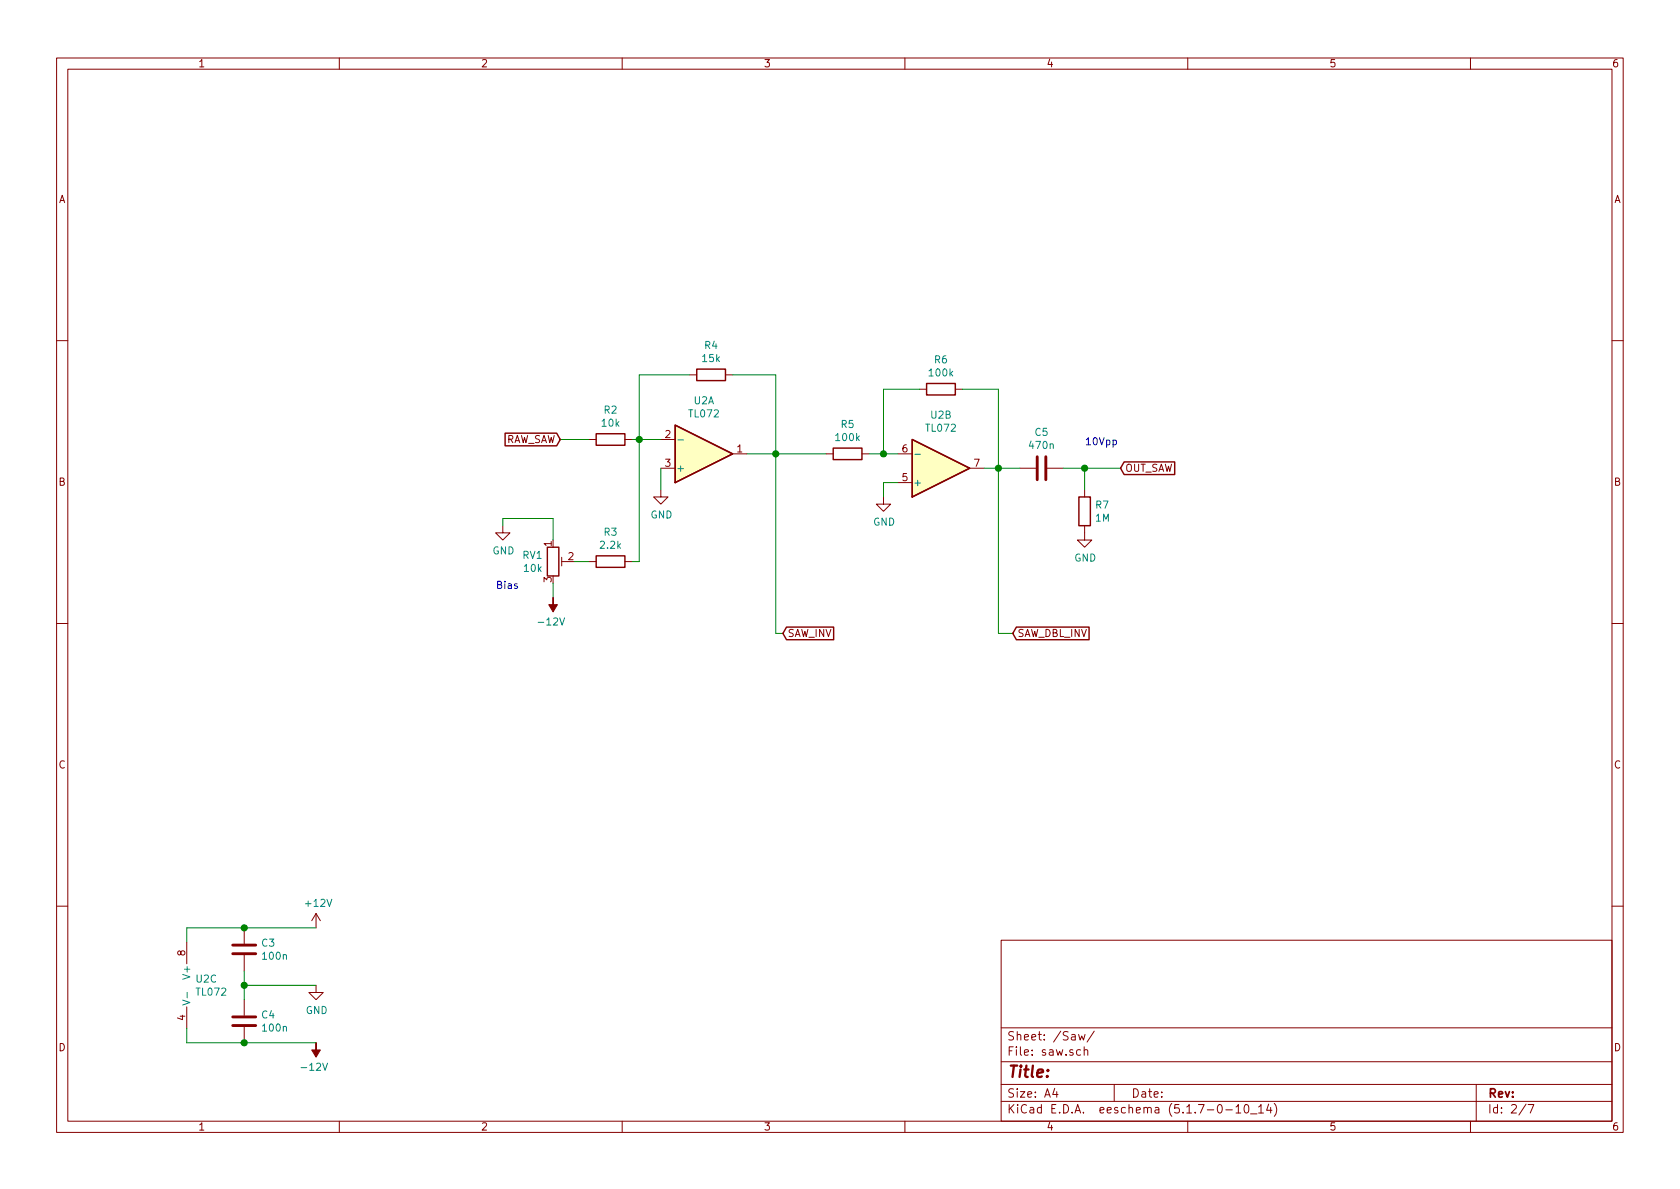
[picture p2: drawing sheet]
EESchema Schematic File Version 4
EELAYER 30 0
EELAYER END
$Descr A4 11693 8268
encoding utf-8
Sheet 2 7
Title ""
Date ""
Rev ""
Comp ""
Comment1 ""
Comment2 ""
Comment3 ""
Comment4 ""
$EndDescr
$Comp
L Amplifier_Operational:TL072 U2
U 1 1
P 4900 3150
F 0 "U2" H 4900 2783 50  0000 C CNN
F 1 "TL072" H 4900 2874 50  0000 C CNN
F 2 "Zimo_Manual_PCB:DIP-8_W7.62mm" H 4900 3150 50  0001 C CNN
F 3 "http://www.ti.com/lit/ds/symlink/tl071.pdf" H 4900 3150 50  0001 C CNN
	1    4900 3150
	1    0    0    1   
$EndComp
$Comp
L Amplifier_Operational:TL072 U2
U 2 1
P 6550 3250
F 0 "U2" H 6550 2883 50  0000 C CNN
F 1 "TL072" H 6550 2974 50  0000 C CNN
F 2 "Zimo_Manual_PCB:DIP-8_W7.62mm" H 6550 3250 50  0001 C CNN
F 3 "http://www.ti.com/lit/ds/symlink/tl071.pdf" H 6550 3250 50  0001 C CNN
	2    6550 3250
	1    0    0    1   
$EndComp
$Comp
L Amplifier_Operational:TL072 U2
U 3 1
P 1400 6850
F 0 "U2" H 1358 6896 50  0000 L CNN
F 1 "TL072" H 1358 6805 50  0000 L CNN
F 2 "Zimo_Manual_PCB:DIP-8_W7.62mm" H 1400 6850 50  0001 C CNN
F 3 "http://www.ti.com/lit/ds/symlink/tl071.pdf" H 1400 6850 50  0001 C CNN
	3    1400 6850
	1    0    0    -1  
$EndComp
$Comp
L Device:C C3
U 1 1
P 1700 6600
F 0 "C3" H 1815 6646 50  0000 L CNN
F 1 "100n" H 1815 6555 50  0000 L CNN
F 2 "Zimo_Manual_PCB:C_Disc_D5.0mm_W2.5mm_P2.50mm" H 1738 6450 50  0001 C CNN
F 3 "~" H 1700 6600 50  0001 C CNN
	1    1700 6600
	1    0    0    -1  
$EndComp
$Comp
L Device:C C4
U 1 1
P 1700 7100
F 0 "C4" H 1815 7146 50  0000 L CNN
F 1 "100n" H 1815 7055 50  0000 L CNN
F 2 "Zimo_Manual_PCB:C_Disc_D5.0mm_W2.5mm_P2.50mm" H 1738 6950 50  0001 C CNN
F 3 "~" H 1700 7100 50  0001 C CNN
	1    1700 7100
	1    0    0    -1  
$EndComp
Wire Wire Line
	1700 6750 1700 6850
Wire Wire Line
	1700 6450 1300 6450
Wire Wire Line
	1300 6450 1300 6550
Wire Wire Line
	1700 7250 1300 7250
Wire Wire Line
	1300 7250 1300 7150
$Comp
L power:+12V #PWR012
U 1 1
P 2200 6450
F 0 "#PWR012" H 2200 6300 50  0001 C CNN
F 1 "+12V" H 2215 6623 50  0000 C CNN
F 2 "" H 2200 6450 50  0001 C CNN
F 3 "" H 2200 6450 50  0001 C CNN
	1    2200 6450
	1    0    0    -1  
$EndComp
Wire Wire Line
	2200 6450 1700 6450
Connection ~ 1700 6450
$Comp
L power:-12V #PWR014
U 1 1
P 2200 7250
F 0 "#PWR014" H 2200 7350 50  0001 C CNN
F 1 "-12V" H 2215 7423 50  0000 C CNN
F 2 "" H 2200 7250 50  0001 C CNN
F 3 "" H 2200 7250 50  0001 C CNN
	1    2200 7250
	-1   0    0    1   
$EndComp
Wire Wire Line
	2200 7250 1700 7250
Connection ~ 1700 7250
$Comp
L power:GND #PWR013
U 1 1
P 2200 6850
F 0 "#PWR013" H 2200 6600 50  0001 C CNN
F 1 "GND" H 2205 6677 50  0000 C CNN
F 2 "" H 2200 6850 50  0001 C CNN
F 3 "" H 2200 6850 50  0001 C CNN
	1    2200 6850
	1    0    0    -1  
$EndComp
Wire Wire Line
	2200 6850 1700 6850
Connection ~ 1700 6850
Wire Wire Line
	1700 6850 1700 6950
Text GLabel 3900 3050 0    50   Input ~ 0
RAW_SAW
$Comp
L Device:R R2
U 1 1
P 4250 3050
F 0 "R2" V 4043 3050 50  0000 C CNN
F 1 "10k" V 4134 3050 50  0000 C CNN
F 2 "Zimo_Manual_PCB:R_Axial_Vertical" V 4180 3050 50  0001 C CNN
F 3 "~" H 4250 3050 50  0001 C CNN
	1    4250 3050
	0    1    1    0   
$EndComp
$Comp
L Device:R_POT_TRIM RV1
U 1 1
P 3850 3900
F 0 "RV1" H 3780 3946 50  0000 R CNN
F 1 "10k" H 3780 3855 50  0000 R CNN
F 2 "Zimo_Manual_PCB:PinOut_01x03" H 3850 3900 50  0001 C CNN
F 3 "~" H 3850 3900 50  0001 C CNN
	1    3850 3900
	1    0    0    -1  
$EndComp
$Comp
L Device:R R3
U 1 1
P 4250 3900
F 0 "R3" V 4043 3900 50  0000 C CNN
F 1 "2.2k" V 4134 3900 50  0000 C CNN
F 2 "Zimo_Manual_PCB:R_Axial_Vertical" V 4180 3900 50  0001 C CNN
F 3 "~" H 4250 3900 50  0001 C CNN
	1    4250 3900
	0    1    1    0   
$EndComp
$Comp
L power:-12V #PWR016
U 1 1
P 3850 4150
F 0 "#PWR016" H 3850 4250 50  0001 C CNN
F 1 "-12V" H 3865 4323 50  0000 C CNN
F 2 "" H 3850 4150 50  0001 C CNN
F 3 "" H 3850 4150 50  0001 C CNN
	1    3850 4150
	-1   0    0    1   
$EndComp
Wire Wire Line
	3850 4150 3850 4050
$Comp
L power:GND #PWR015
U 1 1
P 3500 3650
F 0 "#PWR015" H 3500 3400 50  0001 C CNN
F 1 "GND" H 3505 3477 50  0000 C CNN
F 2 "" H 3500 3650 50  0001 C CNN
F 3 "" H 3500 3650 50  0001 C CNN
	1    3500 3650
	1    0    0    -1  
$EndComp
Wire Wire Line
	3850 3600 3850 3750
Wire Wire Line
	4000 3900 4100 3900
Wire Wire Line
	3500 3650 3500 3600
Wire Wire Line
	3500 3600 3850 3600
Wire Wire Line
	4400 3900 4450 3900
Wire Wire Line
	3900 3050 4100 3050
Wire Wire Line
	4400 3050 4450 3050
$Comp
L Device:R R4
U 1 1
P 4950 2600
F 0 "R4" V 4743 2600 50  0000 C CNN
F 1 "15k" V 4834 2600 50  0000 C CNN
F 2 "Zimo_Manual_PCB:R_Axial_Vertical" V 4880 2600 50  0001 C CNN
F 3 "~" H 4950 2600 50  0001 C CNN
	1    4950 2600
	0    1    1    0   
$EndComp
Wire Wire Line
	4800 2600 4450 2600
Wire Wire Line
	4450 2600 4450 3050
Connection ~ 4450 3050
Wire Wire Line
	4450 3050 4600 3050
Wire Wire Line
	5100 2600 5400 2600
Wire Wire Line
	5400 2600 5400 3150
Wire Wire Line
	5400 3150 5200 3150
$Comp
L Device:R R5
U 1 1
P 5900 3150
F 0 "R5" V 5693 3150 50  0000 C CNN
F 1 "100k" V 5784 3150 50  0000 C CNN
F 2 "Zimo_Manual_PCB:R_Axial_Vertical" V 5830 3150 50  0001 C CNN
F 3 "~" H 5900 3150 50  0001 C CNN
	1    5900 3150
	0    1    1    0   
$EndComp
$Comp
L Device:R R6
U 1 1
P 6550 2700
F 0 "R6" V 6343 2700 50  0000 C CNN
F 1 "100k" V 6434 2700 50  0000 C CNN
F 2 "Zimo_Manual_PCB:R_Axial_Vertical" V 6480 2700 50  0001 C CNN
F 3 "~" H 6550 2700 50  0001 C CNN
	1    6550 2700
	0    1    1    0   
$EndComp
Wire Wire Line
	6400 2700 6150 2700
Wire Wire Line
	6150 2700 6150 3150
Wire Wire Line
	6150 3150 6250 3150
Wire Wire Line
	6050 3150 6150 3150
Connection ~ 6150 3150
Wire Wire Line
	5750 3150 5400 3150
Connection ~ 5400 3150
Wire Wire Line
	6700 2700 6950 2700
Wire Wire Line
	6950 2700 6950 3250
Wire Wire Line
	6950 3250 6850 3250
$Comp
L power:GND #PWR017
U 1 1
P 6150 3450
F 0 "#PWR017" H 6150 3200 50  0001 C CNN
F 1 "GND" H 6155 3277 50  0000 C CNN
F 2 "" H 6150 3450 50  0001 C CNN
F 3 "" H 6150 3450 50  0001 C CNN
	1    6150 3450
	1    0    0    -1  
$EndComp
Wire Wire Line
	6250 3350 6150 3350
Wire Wire Line
	6150 3350 6150 3450
$Comp
L Device:C C5
U 1 1
P 7250 3250
F 0 "C5" V 6998 3250 50  0000 C CNN
F 1 "470n" V 7089 3250 50  0000 C CNN
F 2 "Zimo_Manual_PCB:C_Disc_D5.0mm_W2.5mm_P2.50mm" H 7288 3100 50  0001 C CNN
F 3 "~" H 7250 3250 50  0001 C CNN
	1    7250 3250
	0    1    1    0   
$EndComp
Wire Wire Line
	7100 3250 6950 3250
Connection ~ 6950 3250
$Comp
L Device:R R7
U 1 1
P 7550 3550
F 0 "R7" H 7620 3596 50  0000 L CNN
F 1 "1M" H 7620 3505 50  0000 L CNN
F 2 "Zimo_Manual_PCB:R_Axial_Vertical" V 7480 3550 50  0001 C CNN
F 3 "~" H 7550 3550 50  0001 C CNN
	1    7550 3550
	1    0    0    -1  
$EndComp
Wire Wire Line
	7400 3250 7550 3250
Wire Wire Line
	7550 3250 7550 3400
Text GLabel 7800 3250 2    50   Input ~ 0
OUT_SAW
Wire Wire Line
	7800 3250 7550 3250
Connection ~ 7550 3250
$Comp
L power:GND #PWR018
U 1 1
P 7550 3700
F 0 "#PWR018" H 7550 3450 50  0001 C CNN
F 1 "GND" H 7555 3527 50  0000 C CNN
F 2 "" H 7550 3700 50  0001 C CNN
F 3 "" H 7550 3700 50  0001 C CNN
	1    7550 3700
	1    0    0    -1  
$EndComp
Text GLabel 7050 4400 2    50   Input ~ 0
SAW_DBL_INV
Wire Wire Line
	6950 3250 6950 4400
Wire Wire Line
	6950 4400 7050 4400
Text GLabel 5450 4400 2    50   Input ~ 0
SAW_INV
Wire Wire Line
	5450 4400 5400 4400
Wire Wire Line
	5400 4400 5400 3150
Text Notes 3450 4100 0    50   ~ 0
Bias
Text Notes 7550 3100 0    50   ~ 0
10Vpp
Wire Wire Line
	4450 3050 4450 3900
$Comp
L power:GND #PWR0112
U 1 1
P 4600 3400
F 0 "#PWR0112" H 4600 3150 50  0001 C CNN
F 1 "GND" H 4605 3227 50  0000 C CNN
F 2 "" H 4600 3400 50  0001 C CNN
F 3 "" H 4600 3400 50  0001 C CNN
	1    4600 3400
	1    0    0    -1  
$EndComp
Wire Wire Line
	4600 3250 4600 3400
$EndSCHEMATC
